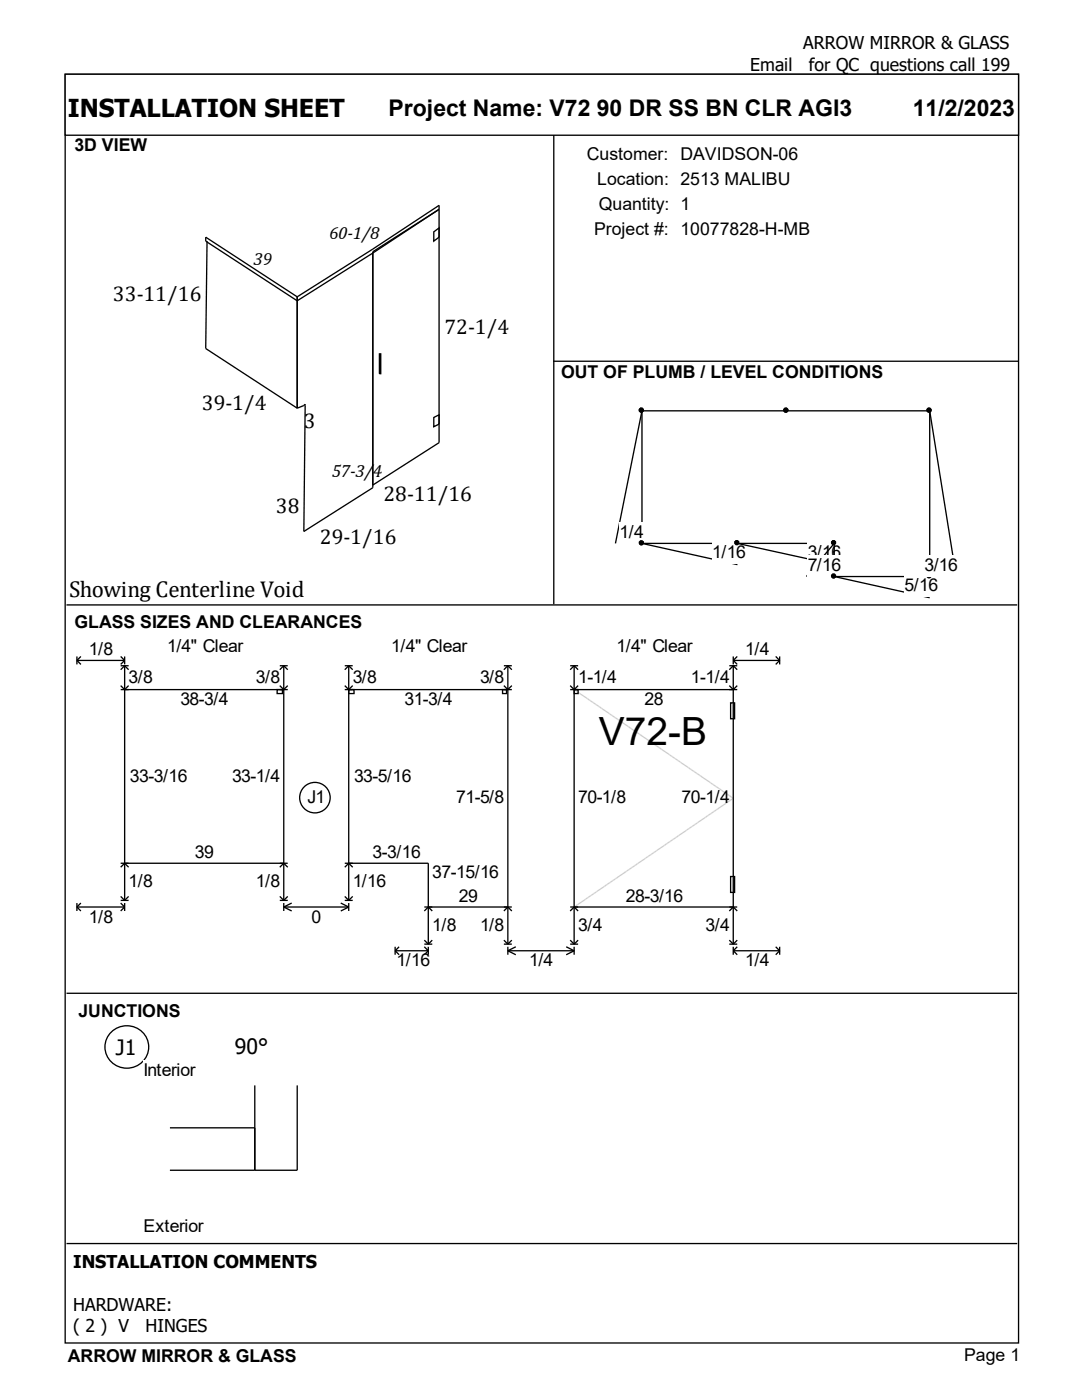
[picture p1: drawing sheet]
<svg xmlns="http://www.w3.org/2000/svg" width="216mm" height="279mm" viewBox="0 0 216 279" stroke-linecap="round" stroke-linejoin="round" font-family="sans-serif">
<g fill="#fff" stroke="#000" stroke-width=".26">
<path d="M13 14.8h190.2v253.2h-190.2z"/>
<path d="M13 14.8h190.2v12.2h-190.2z"/>
</g>
<path d="M13.5 30.7h96.7v89.4h-96.7z" fill="#fff"/>
<path d="M110.5 27v93.6M41.3 48.1l-.3 21.5 18.3 11.9M59.3 59.2l-18.3-11.9v.8l18.3 11.9 15.1-9.5 13.2-8.7-13.2 8.4v47.1l-13.8 8.8 .3-25.4-.3 .2-1.3 .6M59.3 59.2v22.3M59.3 59.2l15.1-9.5 13.2-8.7v47.3l-13.2 8.5M86.6 46.3l1-.8v1.8l-1 .8zM75.7 70.6h.3v4h-.3zM110.4 72.1h92.8M86.6 83.3l1-.5v1.8l-1 .6z" fill="none" stroke="#000" stroke-width=".26"/>
<path d="M110.9 77h91.9v43.1h-91.9z" fill="#fff"/>
<g fill="#000" stroke="#000" stroke-width=".26">
<circle cx="128" cy="81.9" r=".4"/>
<circle cx="128" cy="108.3" r=".4"/>
</g>
<path d="M122.8 108.4l5.3-26.4v26.4" fill="none" stroke="#000" stroke-width=".26"/>
<path d="M123.6 104.2h4.8v4.2h-4.8z" fill-rule="evenodd" fill="#fff"/>
<g fill="#000" stroke="#000" stroke-width=".26">
<circle cx="128" cy="108.3" r=".4"/>
<circle cx="147" cy="108.3" r=".4"/>
</g>
<path d="M147.1 108.4h-19l19 4.3" fill="none" stroke="#000" stroke-width=".26"/>
<path d="M142.1 108.2h6.6v4.2h-6.6z" fill-rule="evenodd" fill="#fff"/>
<g fill="#000" stroke="#000" stroke-width=".26">
<circle cx="147" cy="108.3" r=".4"/>
<circle cx="166.3" cy="108.3" r=".4"/>
</g>
<path d="M166.5 108.4h-19.4l19.4 4.3" fill="none" stroke="#000" stroke-width=".26"/>
<path d="M161.2 108.2h6.6v4.2h-6.6z" fill-rule="evenodd" fill="#fff"/>
<g fill="#000" stroke="#000" stroke-width=".26">
<circle cx="166.3" cy="108.3" r=".4"/>
<circle cx="166.3" cy="114.9" r=".4"/>
</g>
<path d="M160.9 115.1l5.6-6.7v6.7" fill="none" stroke="#000" stroke-width=".26"/>
<path d="M161.2 110.8h6.6v4.3h-6.6z" fill-rule="evenodd" fill="#fff"/>
<g fill="#000" stroke="#000" stroke-width=".26">
<circle cx="166.3" cy="114.9" r=".4"/>
<circle cx="185.4" cy="114.9" r=".4"/>
</g>
<path d="M185.5 115.1h-19l19 4.2" fill="none" stroke="#000" stroke-width=".26"/>
<path d="M180.5 114.8h6.6v4.2h-6.6z" fill-rule="evenodd" fill="#fff"/>
<g fill="#000" stroke="#000" stroke-width=".26">
<circle cx="185.4" cy="81.9" r=".4"/>
<circle cx="185.4" cy="114.9" r=".4"/>
</g>
<path d="M185.5 115.1v-33.1l5.3 33.1" fill="none" stroke="#000" stroke-width=".26"/>
<path d="M184.5 110.8h6.6v4.3h-6.6z" fill-rule="evenodd" fill="#fff"/>
<g fill="#000" stroke="#000" stroke-width=".26">
<circle cx="128" cy="81.9" r=".4"/>
<circle cx="156.8" cy="81.9" r=".4"/>
<circle cx="185.4" cy="81.9" r=".4"/>
</g>
<path d="M128.1 82h57.4M13.3 120.7h189.7" fill="none" stroke="#000" stroke-width=".26"/>
<path d="M14.3 126.8h187.4v68.8h-187.4z" fill="#fff"/>
<g fill="none" stroke="#000" stroke-width=".26">
<path d="M15.3 131v1.6M15.3 131.8l.8 .8M15.3 131.8h9.6M16.1 131l-.8 .8M24.1 131l.8 .8M24.1 137.6h33.3M24.1 132.9h1.6M24.1 136.8l.8 .8 .8-.8M24.9 131v1.6M24.9 132.9v46.8M24.9 131.8l-.8 .8M24.9 132.9l-.8 .8"/>
<path d="M24.9 132.9l.8 .8M55.3 137.6h1.1v.8h-1.1zM55.8 132.9h1.6M55.8 136.8l.8 .8 .8-.8M56.6 132.9v46.8M56.6 132.9l.8 .8M56.6 132.9l-.8 .8M68.8 132.9h1.6M68.8 137.6h33.3M68.8 136.8l.8 .8 .8-.8M69.6 137.6h1v.8h-1zM69.6 132.9v46.8"/>
<path d="M69.6 132.9l.8 .8M69.6 132.9l-.8 .8M100.3 137.6h.8v.8h-.8zM100.5 132.9h1.6M100.5 136.8l.8 .8 .8-.8M101.3 132.9l.8 .8M101.3 132.9v55.5M101.3 132.9l-.8 .8M113.8 137.6h33.3M113.8 132.9h1.6M113.8 136.8l.8 .8 .8-.8M114.6 132.9v55.5"/>
<path d="M114.6 132.9l-.8 .8M114.6 132.9l.8 .8M114.6 137.6h.8v.8h-.8zM145.5 132.9h1.6M145.5 136.8l.8 .8 .8-.8M146.3 131.8h9.3M146.3 131v1.6M146.3 132.9v55.5M146.3 132.9l-.8 .8M146.3 131.8l.8 .8M146.3 132.9l.8 .8M147.1 131l-.8 .8"/>
<path d="M154.8 131l.8 .8M155.6 131.8l-.8 .8M155.6 131v1.6M145.8 140.3h.8v3.1h-.8zM24.1 172.3h33.3M24.1 179.7h1.6M24.1 178.9l.8 .8M24.1 173.1l.8-.8 .8 .8M25.7 178.9l-.8 .8M55.8 179.7h1.6M55.8 178.9l.8 .8M55.8 173.1l.8-.8 .8 .8"/>
<path d="M57.4 178.9l-.8 .8M68.8 172.3h16.7v16.1M68.8 179.7h1.6M68.8 178.9l.8 .8M68.8 173.1l.8-.8 .8 .8M70.4 178.9l-.8 .8M145.8 174.9h.8v3.2h-.8zM13.3 198.2h189.7M15.3 180.2v1.6M15.3 181l.8 .8M15.3 181h9.6M16.1 180.2l-.8 .8"/>
<path d="M24.1 180.2l.8 .8M24.9 180.2v1.6M24.9 181l-.8 .8M56.6 181h13M56.6 180.2v1.6M56.6 181l1.6 .8M58.2 180.2l-1.6 .8M68 180.2l1.6 .8M69.6 180.2v1.6M69.6 181l-1.6 .8M78.8 189.7h6.7M78.8 189v1.5"/>
<path d="M78.8 189.7l.8 .8M79.6 189l-.8 .7M84.7 181h17.4M84.7 189l.8 .7M84.7 188.4h1.6M84.7 187.6l.8 .8M84.7 181.8l.8-.8 .8 .8M85.5 189v1.5M85.5 189.7l-.8 .8M86.3 187.6l-.8 .8M100.5 188.4h1.6M100.5 187.6l.8 .8"/>
<path d="M100.5 181.8l.8-.8 .8 .8M101.3 189.7l1.6 .8M101.3 189.7h13.3M101.3 189v1.5M102.1 187.6l-.8 .8M102.9 189l-1.6 .7M113 189l1.6 .7M113.8 181h33.3M113.8 188.4h1.6M113.8 187.6l.8 .8M113.8 181.8l.8-.8 .8 .8M114.6 189v1.5"/>
<path d="M114.6 189.7l-1.6 .8M115.4 187.6l-.8 .8M145.5 188.4h1.6M145.5 187.6l.8 .8M145.5 181.8l.8-.8 .8 .8M146.3 189.7h9.3M146.3 189v1.5M146.3 189.7l.8 .8M147.1 187.6l-.8 .8M147.1 189l-.8 .7M154.8 189l.8 .7M155.6 189.7l-.8 .8"/>
<path d="M155.6 189v1.5"/>
<circle cx="62.8" cy="159.2" r="3"/>
</g>
<path d="M114.6 137.6l31.7 21.7-31.7 21.7" fill="none" stroke="#d3d3d3" stroke-width=".26"/>
<path d="M22 206.2a4.3 4.3 0 0 1 6.8 .2 4.3 4.3 0 0 1-2 6.5 4.3 4.3 0 0 1-5-1.4 4.3 4.3 0 0 1 .2-5.3z" fill="#fff" stroke="#000" stroke-width=".26"/>
<path d="M28.6 211.6h43.7v35.5h-43.7z" fill="#fff"/>
<path d="M50.8 216.6v16.9M59.3 216.6v16.9h-25.4M33.9 225.1h16.9M13.3 248.2h189.7" fill="none" stroke="#000" stroke-width=".26"/>
<text font-size="7.8" x="119.5" y="148.8">V72-B</text>
<text font-size="4.9" x="13.5" y="23.3">INSTALLATION SHEET</text>
<g font-size="4.6">
<text x="77.5" y="23.1">Project Name: V72 90 DR SS BN CLR AGI3</text>
<text x="182.1" y="23.1">11/2/2023</text>
<text x="13.8" y="119.2">Showing Centerline Void</text>
</g>
<g font-size="4.2">
<text x="22.5" y="60.1">33-11/16</text>
<text x="88.7" y="66.7">72-1/4</text>
<text x="40.3" y="81.8">39-1/4</text>
<text x="60.6" y="85.5">3</text>
<text x="76.5" y="100">28-11/16</text>
<text x="55.1" y="102.4">38</text>
<text x="63.8" y="108.5">29-1/16</text>
<text x="23.1" y="210.5">J1</text>
<text x="46.9" y="210.3">90°</text>
</g>
<g font-size="3.5">
<text x="160.3" y="9.9">ARROW MIRROR &amp; GLASS</text>
<text x="149.7" y="14.1">Email</text>
<text x="161.4" y="14.1">for QC questions call 199</text>
<text x="14.9" y="30.2">3D VIEW</text>
<text x="117.1" y="31.9">Customer: DAVIDSON-06</text>
<text x="119.2" y="36.9">Location: 2513 MALIBU</text>
<text x="119.5" y="41.9">Quantity: 1</text>
<text x="65.7" y="47.8">60-1/8</text>
<text x="118.5" y="46.9">Project #: 10077828-H-MB</text>
<text x="50.6" y="52.8">39</text>
<text x="112" y="75.3">OUT OF PLUMB / LEVEL CONDITIONS</text>
<text x="66.2" y="95.1">57-3/4</text>
<text x="123.6" y="107.3">1/4</text>
<text x="142.1" y="111.3">1/16</text>
<text x="161.2" y="111.3">3/16</text>
<text x="161.2" y="114">7/16</text>
<text x="184.5" y="114">3/16</text>
<text x="180.5" y="117.9">5/16</text>
<text x="14.9" y="125.3">GLASS SIZES AND CLEARANCES</text>
<text x="17.7" y="130.7">1/8</text>
<text x="33.3" y="130.2">1/4&quot; Clear</text>
<text x="78.1" y="130.2">1/4&quot; Clear</text>
<text x="123" y="130.2">1/4&quot; Clear</text>
<text x="148.7" y="130.7">1/4</text>
<text x="25.7" y="136.3">3/8</text>
<text x="51.1" y="136.3">3/8</text>
<text x="70.4" y="136.3">3/8</text>
<text x="95.8" y="136.3">3/8</text>
<text x="115.4" y="136.3">1-1/4</text>
<text x="137.8" y="136.3">1-1/4</text>
<text x="36" y="140.8">38-3/4</text>
<text x="80.7" y="140.8">31-3/4</text>
<text x="128.6" y="140.8">28</text>
<text x="25.9" y="156.1">33-3/16</text>
<text x="46.3" y="156.1">33-1/4</text>
<text x="61.4" y="160.3">J1</text>
<text x="70.6" y="156.1">33-5/16</text>
<text x="91" y="160.3">71-5/8</text>
<text x="115.4" y="160.3">70-1/8</text>
<text x="136" y="160.3">70-1/4</text>
<text x="38.9" y="171.2">39</text>
<text x="74.3" y="171.2">3-3/16</text>
<text x="25.7" y="177">1/8</text>
<text x="51.1" y="177">1/8</text>
<text x="70.4" y="177">1/16</text>
<text x="86.3" y="175.2">37-15/16</text>
<text x="91.5" y="179.9">29</text>
<text x="124.9" y="179.9">28-3/16</text>
<text x="17.7" y="184.1">1/8</text>
<text x="62.2" y="184.1">0</text>
<text x="86.3" y="185.7">1/8</text>
<text x="95.8" y="185.7">1/8</text>
<text x="115.4" y="185.7">3/4</text>
<text x="140.8" y="185.7">3/4</text>
<text x="79.1" y="192.9">1/16</text>
<text x="105.6" y="192.9">1/4</text>
<text x="148.7" y="192.9">1/4</text>
<text x="15.6" y="202.9">JUNCTIONS</text>
<text x="28.6" y="214.7">Interior</text>
<text x="28.6" y="245.9">Exterior</text>
<text x="14.6" y="253.1">INSTALLATION COMMENTS</text>
<text x="14.6" y="261.6">HARDWARE:</text>
<text x="14.6" y="265.8">( 2 ) V</text>
<text x="29.1" y="265.8">HINGES</text>
<text x="13.5" y="271.8">ARROW MIRROR &amp; GLASS</text>
<text x="192.4" y="271.7">Page 1</text>
</g>
</svg>
